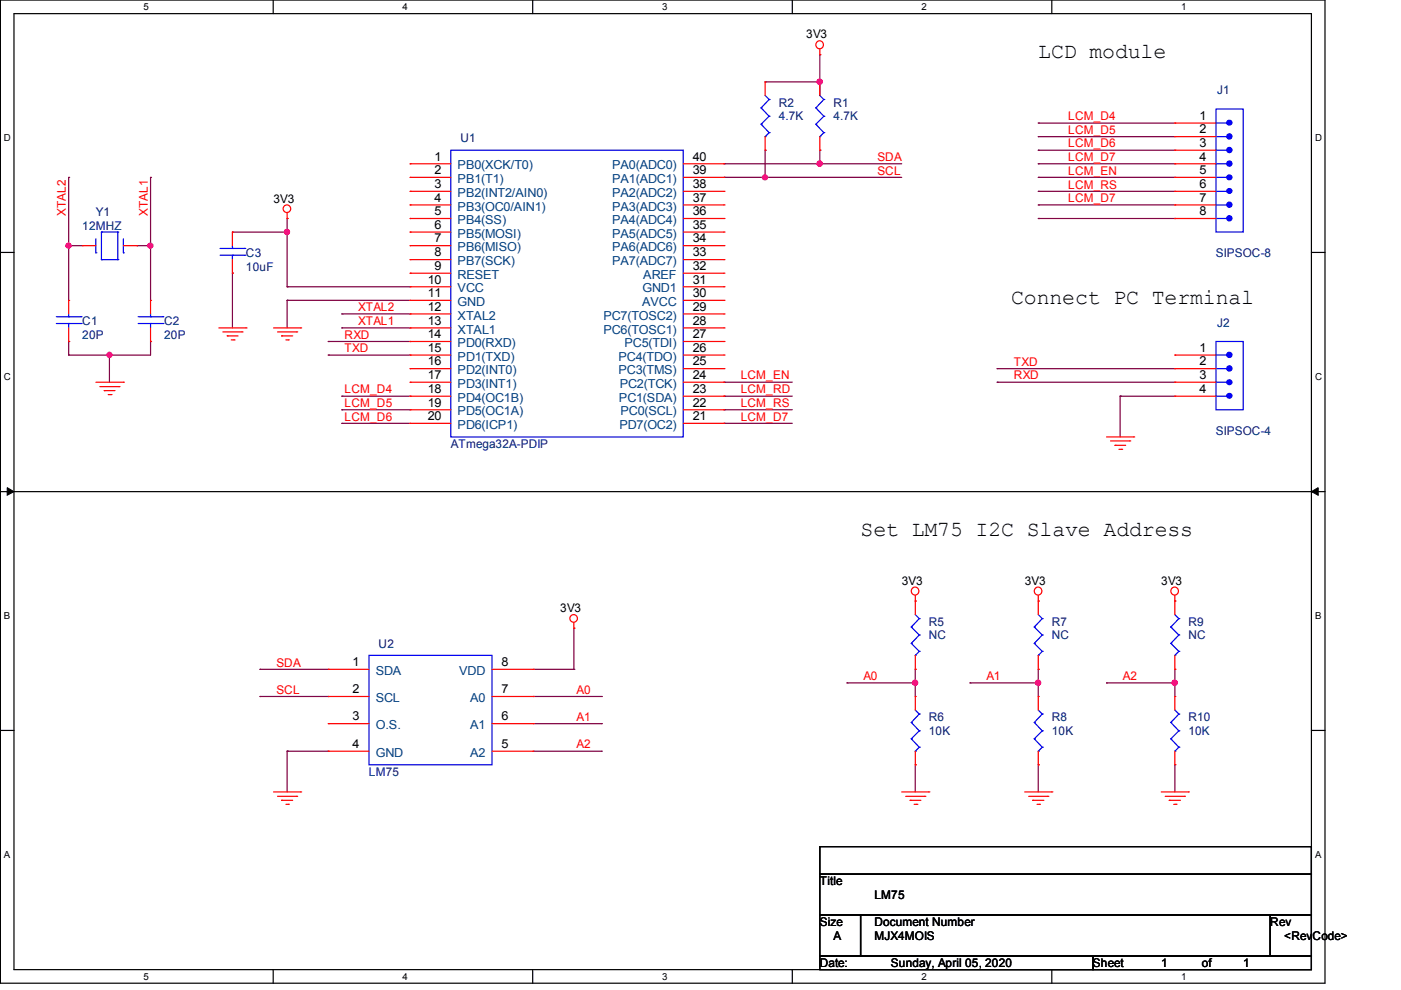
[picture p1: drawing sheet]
# OrCAD Capture schematic LM75.DSN
size A; title: LM75; note: MJX4MOIS

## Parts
C1  20P
C2  20P
C3  10uF
J1  SIPSOC-8
J2  SIPSOC-4
R1  4.7K
R2  4.7K
R5  NC
R6  10K
R7  NC
R8  10K
R9  NC
R10  10K
U1  ATmega32A-PDIP  [1]
U2  LM75
Y1  12MHZ

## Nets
3V3: C3.1 R1.1 R2.1 R5.1 R7.1 R9.1 U1.10(VCC) U2.8(VDD)
GND: C1.2 C2.2 C3.2 J2.4 R6.2 R8.2 R10.2 U1.11(GND) U2.4(GND)
A0: R5.2 R6.1 U2.7(A0)
A1: R7.2 R8.1 U2.6(A1)
A2: R9.2 R10.1 U2.5(A2)
LCM_D4: J1.1 U1.18(PD4(OC1B))
LCM_D5: J1.2 U1.19(PD5(OC1A))
LCM_D6: J1.3 U1.20(PD6(ICP1))
LCM_D7: J1.4 J1.7 U1.21(PD7(OC2))
LCM_EN: J1.5 U1.24(PC2(TCK))
LCM_RD: U1.23(PC1(SDA))
LCM_RS: J1.6 U1.22(PC0(SCL))
RXD: J2.3 U1.14(PD0(RXD))
SCL: R2.2 U1.39(PA1(ADC1)) U2.2(SCL)
SDA: R1.2 U1.40(PA0(ADC0)) U2.1(SDA)
TXD: J2.2 U1.15(PD1(TXD))
XTAL1: C2.1 U1.13(XTAL1) Y1.2
XTAL2: C1.1 U1.12(XTAL2) Y1.1

Not connected (* = marked no-connect by the designer): J1 8; J2 1; U1 1(PB0(XCK/T0)) 2(PB1(T1)) 3(PB2(INT2/AIN0)) 4(PB3(OC0/AIN1)) 5(PB4(SS)) 6(PB5(MOSI)) 7(PB6(MISO)) 8(PB7(SCK)) 9(RESET) 16(PD2(INT0)) 17(PD3(INT1)) 25(PC3(TMS)) 26(PC4(TDO)) 27(PC5(TDI)) 28(PC6(TOSC1)) 29(PC7(TOSC2)) 30(AVCC) 31(GND1) 32(AREF) 33(PA7(ADC7)) 34(PA6(ADC6)) 35(PA5(ADC5)) 36(PA4(ADC4)) 37(PA3(ADC3)) 38(PA2(ADC2)); U2 3(O.S.)

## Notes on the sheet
- LCD module
- Connect PC Terminal
- Set LM75 I2C Slave Address
